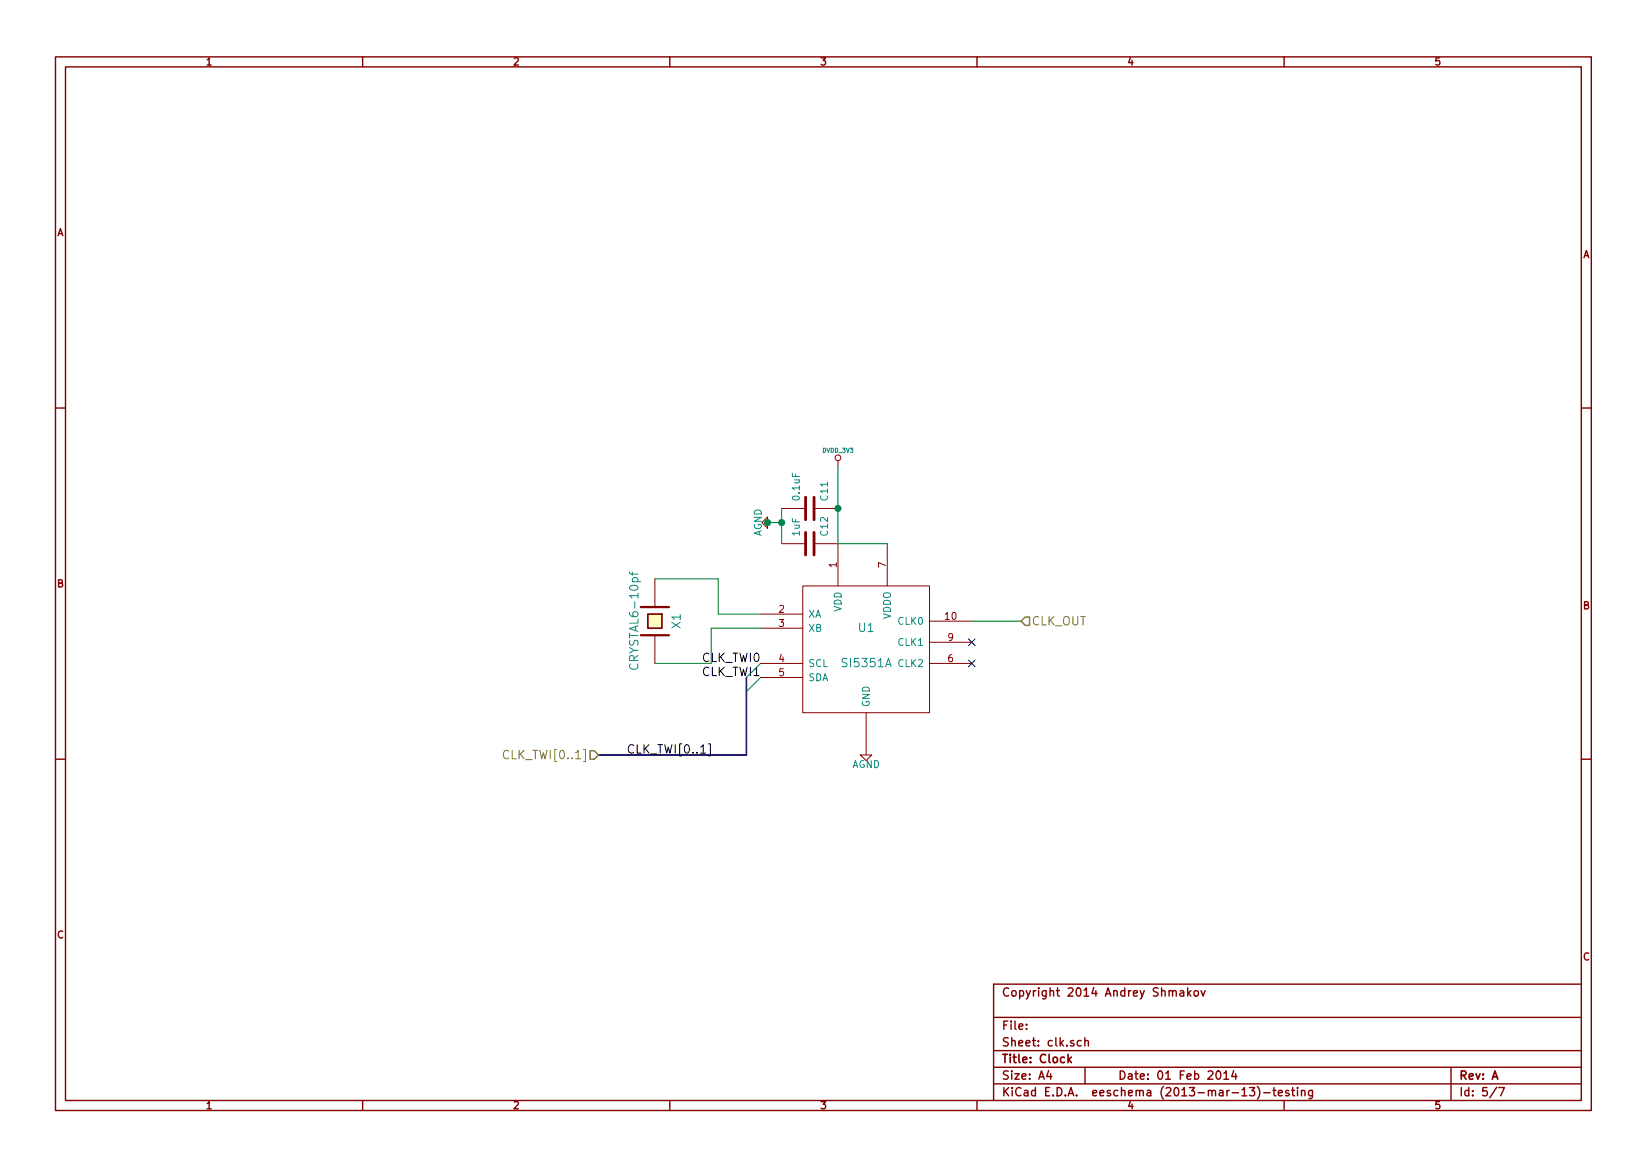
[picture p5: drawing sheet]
EESchema Schematic File Version 2
LIBS:ddslib
LIBS:tDCS_driver-cache
EELAYER 24 0
EELAYER END
$Descr A4 11693 8268
encoding utf-8
Sheet 5 7
Title "Clock"
Date "01 Feb 2014"
Rev "A"
Comp ""
Comment1 "Copyright 2014 Andrey Shmakov"
Comment2 ""
Comment3 ""
Comment4 ""
$EndDescr
$Comp
L DVDD_3V3 #PWR033
U 1 1
P 5950 3300
F 0 "#PWR033" H 5950 3400 30  0001 C CNN
F 1 "DVDD_3V3" H 5950 3410 30  0000 C CNN
F 2 "" H 5950 3300 60  0001 C CNN
F 3 "" H 5950 3300 60  0001 C CNN
	1    5950 3300
	1    0    0    -1  
$EndComp
$Comp
L C C12
U 1 1
P 5750 3850
F 0 "C12" H 5800 3950 50  0000 L CNN
F 1 "1uF" H 5800 3750 50  0000 L CNN
F 2 "0603" H 5750 3850 60  0001 C CNN
F 3 "" H 5750 3850 60  0001 C CNN
	1    5750 3850
	0    1    -1   0   
$EndComp
$Comp
L C C11
U 1 1
P 5750 3600
F 0 "C11" H 5800 3700 50  0000 L CNN
F 1 "0.1uF" H 5800 3500 50  0000 L CNN
F 2 "0603" H 5750 3600 60  0001 C CNN
F 3 "" H 5750 3600 60  0001 C CNN
	1    5750 3600
	0    1    -1   0   
$EndComp
$Comp
L AGND #PWR034
U 1 1
P 5450 3700
F 0 "#PWR034" H 5450 3700 40  0001 C CNN
F 1 "AGND" H 5450 3630 50  0000 C CNN
F 2 "" H 5450 3700 60  0001 C CNN
F 3 "" H 5450 3700 60  0001 C CNN
	1    5450 3700
	0    1    -1   0   
$EndComp
Text Label 5400 4800 2    60   ~ 0
CLK_TWI1
Text Label 5400 4700 2    60   ~ 0
CLK_TWI0
Entry Wire Line
	5300 4900 5400 4800
Entry Wire Line
	5300 4800 5400 4700
$Comp
L AGND #PWR035
U 1 1
P 6150 5350
F 0 "#PWR035" H 6150 5350 40  0001 C CNN
F 1 "AGND" H 6150 5280 50  0000 C CNN
F 2 "" H 6150 5350 60  0001 C CNN
F 3 "" H 6150 5350 60  0001 C CNN
	1    6150 5350
	1    0    0    -1  
$EndComp
$Comp
L CRYSTAL X1
U 1 1
P 4650 4400
F 0 "X1" H 4650 4550 60  0000 C CNN
F 1 "CRYSTAL6-10pf" H 4650 4250 60  0000 C CNN
F 2 "ECX_53B" H 4650 4400 60  0001 C CNN
F 3 "" H 4650 4400 60  0001 C CNN
	1    4650 4400
	0    1    1    0   
$EndComp
NoConn ~ 6900 4550
NoConn ~ 6900 4700
$Comp
L SI5351A U1
U 1 1
P 6150 4600
F 0 "U1" H 6150 4750 60  0000 C CNN
F 1 "SI5351A" H 6150 4500 60  0000 C CNN
F 2 "QSOP_16" H 6150 4600 60  0001 C CNN
F 3 "" H 6150 4600 60  0001 C CNN
	1    6150 4600
	1    0    0    -1  
$EndComp
Wire Wire Line
	5950 3850 6300 3850
Wire Wire Line
	5550 3700 5450 3700
Wire Wire Line
	5550 3850 5550 3600
Connection ~ 5550 3700
Wire Bus Line
	5300 5350 5300 4800
Wire Bus Line
	4250 5350 5300 5350
Wire Wire Line
	5100 4100 4650 4100
Wire Wire Line
	5100 4350 5100 4100
Wire Wire Line
	5400 4350 5100 4350
Wire Wire Line
	6900 4400 7250 4400
Wire Wire Line
	5050 4450 5400 4450
Wire Wire Line
	5050 4700 5050 4450
Wire Wire Line
	4650 4700 5050 4700
Wire Wire Line
	5950 3300 5950 3850
Text HLabel 7250 4400 2    60   Input ~ 0
CLK_OUT
Text HLabel 4250 5350 0    60   Input ~ 0
CLK_TWI[0..1]
Text Label 4450 5350 0    60   ~ 0
CLK_TWI[0..1]
Connection ~ 5950 3600
Connection ~ 5450 3700
$EndSCHEMATC
